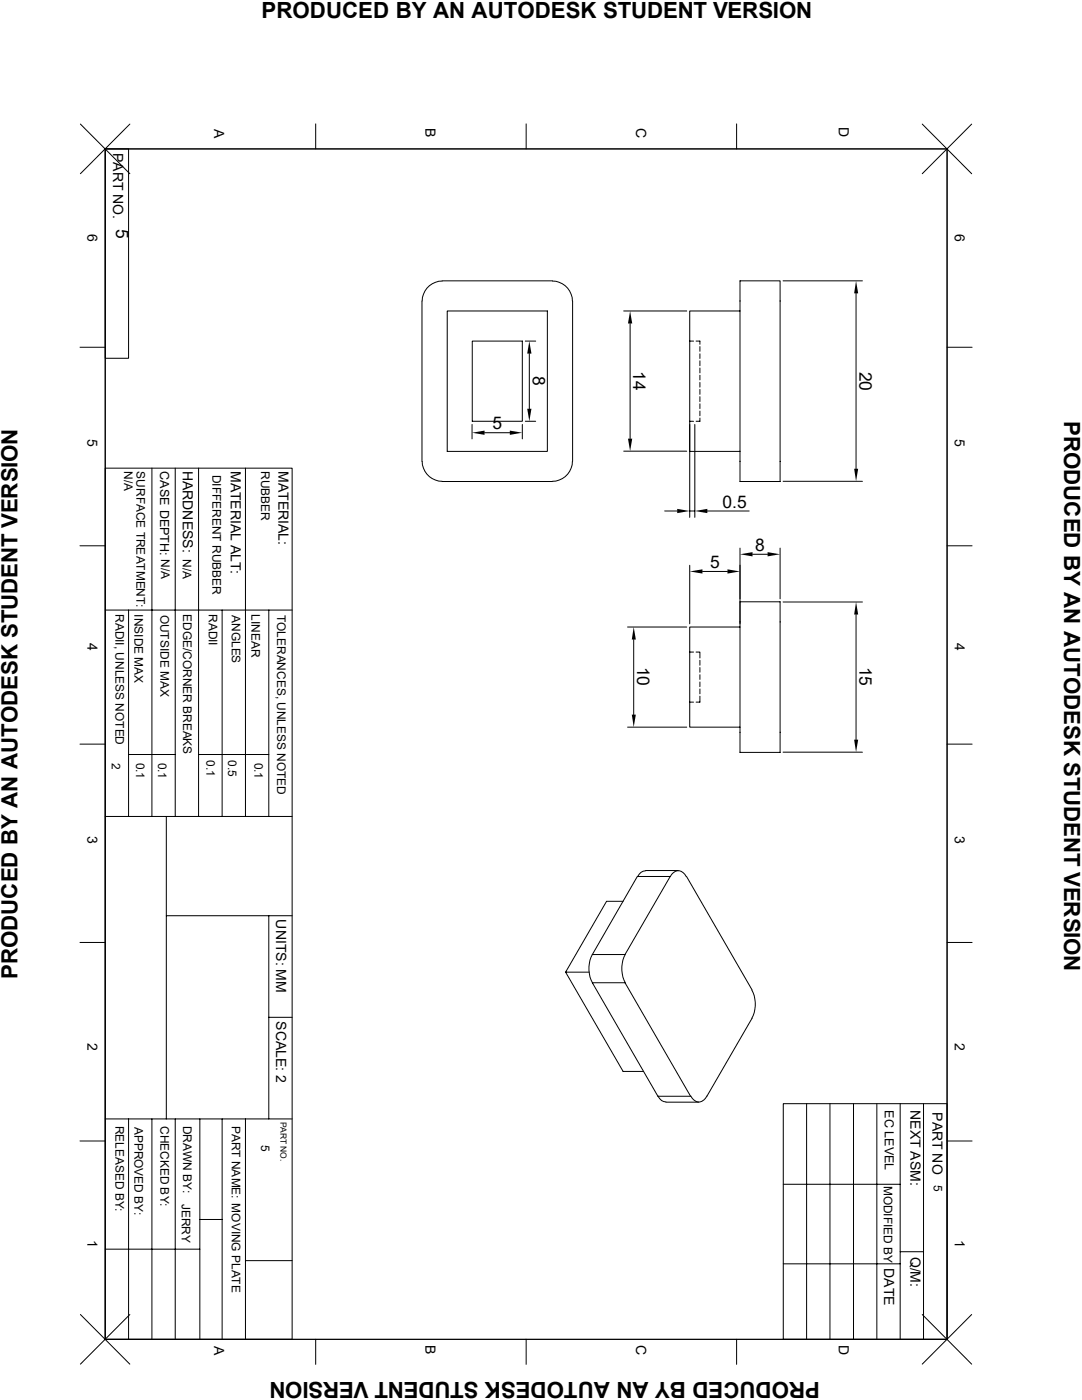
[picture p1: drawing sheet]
<svg xmlns="http://www.w3.org/2000/svg" width="216mm" height="279mm" viewBox="0 0 216 279" stroke-linecap="round" stroke-linejoin="round" font-family="sans-serif">
<g fill="none" stroke="#000" stroke-width=".2">
<path d="M16 24.8l9.9 9.9M21 29.7h168v237.6h-168zM21 29.7h4.7v41.8h-4.7zM25.9 24.8l-9.9 9.9M63 24.7v5M105 24.7v5M147 24.7v5M184 24.8l9.9 9.9M193.9 24.8l-9.9 9.9M147.7 56h8v40.1h-8zM156.3 56h15.8M170.8 58.5v35.1"/>
<path d="M16 69.3h5M84.2 60.1v32M84.2 60.1a4.1 4.1 0 0 1 4-4.1l22 .1a4 4 0 0 1 4 4l.1 32a4.1 4.1 0 0 1-4.1 4h-22a4.1 4.1 0 0 1-4-4M89.2 62.1h20v28h-20zM94.2 68.1h10v16h-10zM104.8 68.1h2.1M105.6 70.6v11M124.5 62.1h12.5M125.7 64.6v22.9M137.6 68.1h.8M138.9 68.1h.8v.6M139.7 69.2v.9"/>
<path d="M139.7 70.6v.9M139.7 72v1M139.7 73.4v1M139.7 74.9v.9M139.7 76.3v1M139.7 77.7v1M139.7 79.2v.9M147.7 62.1h-10.1v28h10.1M189 69.3h5M21 93.4h37.3v173.9h-37.3zM30.3 93.4v69.5M35 93.4v69.5"/>
<path d="M39.6 93.4v69.5M49 93.4v69.5M94.2 84.7v2.9M96.7 86.4h5M104.2 84.7v2.9M104.8 84.1h2.1M124.5 90h12.5M137.6 84.7v18.6M137.6 84.1h.8M138.6 84.7v18.6M139.7 83.4v.7h-.8M139.7 80.6v.9"/>
<path d="M139.7 82v1M156.3 96.1h15.8M16 108.9h5M132.6 102h2.5M137.6 112.8v11.7M137.6 102h1M140.2 114h5M141.1 102h8.4M147.7 109.4v40.8h8v-30.1h-8v4M150.2 110.6h3M155.7 109.4v10.1M189 108.9h5"/>
<path d="M21 121.8h37.3M25.7 121.8v41.1M44.3 121.8v41.1M53.6 121.8v41.1M125.2 125.1h11.8M126.4 127.6v15M137.6 130.1h.8M138.9 130.1h.8v1.2M139.7 131.8v1M139.7 133.2v1M139.7 134.7v.9M139.7 136.1v.9"/>
<path d="M139.7 137.5v1M139.7 138.9v1.2h-.8M147.7 125.1h-10.1v20h10.1M156.3 120.1h15.8M170.8 122.6v25M16 148.5h5M25.7 150.6h9.3M39.6 150.6h14M125.2 145.1h11.8M137.6 140.1h.8M156.3 150.1h15.8M189 148.5h5"/>
<path d="M21 162.9h37.3M33.2 162.9v60.4M124.3 179.9h-3.3l-8.1 14.1M128.8 173.7h6.5M128.8 173.8a1.86 1.86 0 0 0-1.6 1.2M133.7 175a1.68 1.68 0 0 1 1.6-1.2 1.68 1.68 0 0 1 1.6 1.2M133.7 174.9l-9 15.6h-6.5M133.7 174.9h-6.5l-9 15.6M137 174.9l13 22.7a6 6 0 0 1 0 5.6l-8.9 15.6M16 188.1h5M33.2 182.8h25.1M53.6 182.8v40.5"/>
<path d="M117.6 194h-4.7l11.4 19.8h4.1M118.2 196.1h6.5l13.1 22.7h-6.5zM118.2 190.5a6 6 0 0 0 0 5.6M124.8 190.5a6 6 0 0 0 0 5.6M189 188.1h5M53.6 203h4.7M131.3 218.7a1.86 1.86 0 0 0 1.6 1.2l6.5 .1M137.8 218.7a1.68 1.68 0 0 0 1.6 1.2 1.68 1.68 0 0 0 1.7-1.2M16 227.7h5M21 223.3h37.3M25.7 223.3v44M30.3 223.3v44"/>
<path d="M35 223.3v44M39.9 223.3v44M44.3 223.3v44M49 223.3v44M156.3 220.3h32.7v47h-32.7zM156.3 236.3h23.3M161 220.3v47M165.6 220.3v47M170.3 220.3v47M175 220.3v47M179.6 220.3v47M184.3 220.3v47"/>
<path d="M189 227.7h5M21 249.3h18.9M39.9 243.4h4.4M49 251.6h9.3M156.3 252.2h23.3M179.6 249.8h4.7M16 262.3l9.9 9.9M25.9 262.3l-9.9 9.9M63 267.3v5M105 267.3v5M147 267.3v5M184 262.3l9.9 9.9"/>
<path d="M193.9 262.3l-9.9 9.9"/>
</g>
<g fill="#000">
<path d="M170.8 56l.4 2.5h-.8zM105.6 68.1l.4 2.5h-.8zM125.7 62.1l.5 2.5h-.9zM94.2 86.4l2.5-.5v.9zM101.7 85.9l2.5 .5-2.5 .4zM105.2 81.6h.8l-.4 2.5zM125.3 87.5h.9l-.5 2.5zM170.4 93.6h.8l-.4 2.5zM135.1 101.6l2.5 .4-2.5 .4zM137.6 114l2.6-.4v.9zM138.6 102l2.5-.4v.8zM145.2 113.6l2.5 .4-2.5 .5z"/>
<path d="M147.7 110.6l2.5-.4v.8zM153.2 110.2l2.5 .4-2.5 .4zM126.4 125.1l.5 2.5h-.8zM170.8 120.1l.4 2.5h-.8zM126.1 142.6h.8l-.5 2.5zM170.4 147.6h.8l-.4 2.5z"/>
</g>
<g font-size="4.4">
<text x="52.2" y="3.5">PRODUCED BY AN AUTODESK STUDENT VERSION</text>
<text x="212.3" y="84" transform="rotate(90 212.3 84)">PRODUCED BY AN AUTODESK STUDENT VERSION</text>
<text x="3.5" y="195.4" transform="rotate(-90 3.5 195.4)">PRODUCED BY AN AUTODESK STUDENT VERSION</text>
<text x="163.6" y="275.9" transform="rotate(-180 163.6 275.9)">PRODUCED BY AN AUTODESK STUDENT VERSION</text>
</g>
<g font-size="3.5">
<text x="23.2" y="45.7" transform="rotate(90 23.2 45.7)">5</text>
<text x="106.3" y="75.1" transform="rotate(90 106.3 75.1)">8</text>
<text x="126.4" y="74" transform="rotate(90 126.4 74)">14</text>
<text x="171.5" y="74.2" transform="rotate(90 171.5 74.2)">20</text>
<text x="98.3" y="85.7">5</text>
<text x="144.1" y="101.3">0.5</text>
<text x="141.7" y="113.4">5</text>
<text x="150.7" y="109.9">8</text>
<text x="127.1" y="133.1" transform="rotate(90 127.1 133.1)">10</text>
<text x="171.5" y="133.1" transform="rotate(90 171.5 133.1)">15</text>
</g>
<g font-size="2.8">
<text x="42.8" y="25.7" transform="rotate(90 42.8 25.7)">A</text>
<text x="84.9" y="25.5" transform="rotate(90 84.9 25.5)">B</text>
<text x="127" y="25.5" transform="rotate(90 127 25.5)">C</text>
<text x="167.4" y="25.4" transform="rotate(90 167.4 25.4)">D</text>
<text x="22.6" y="30.5" transform="rotate(90 22.6 30.5)">PART NO.</text>
<text x="17.4" y="46.8" transform="rotate(90 17.4 46.8)">6</text>
<text x="190.5" y="46.8" transform="rotate(90 190.5 46.8)">6</text>
<text x="17.4" y="87.5" transform="rotate(90 17.4 87.5)">5</text>
<text x="190.5" y="87.5" transform="rotate(90 190.5 87.5)">5</text>
<text x="36.5" y="93.9" transform="rotate(90 36.5 93.9)">HARDNESS:</text>
<text x="46.1" y="94" transform="rotate(90 46.1 94)">MATERIAL ALT:</text>
<text x="55.5" y="94" transform="rotate(90 55.5 94)">MATERIAL:</text>
<text x="17.4" y="128.3" transform="rotate(90 17.4 128.3)">4</text>
<text x="190.5" y="128.3" transform="rotate(90 190.5 128.3)">4</text>
<text x="17.4" y="166.8" transform="rotate(90 17.4 166.8)">3</text>
<text x="190.5" y="166.8" transform="rotate(90 190.5 166.8)">3</text>
<text x="55.1" y="183.5" transform="rotate(90 55.1 183.5)">UNITS: MM</text>
<text x="55.1" y="203.8" transform="rotate(90 55.1 203.8)">SCALE: 2</text>
<text x="17.4" y="208.2" transform="rotate(90 17.4 208.2)">2</text>
<text x="190.5" y="208.2" transform="rotate(90 190.5 208.2)">2</text>
<text x="181.7" y="221.5" transform="rotate(90 181.7 221.5)">NEXT ASM:</text>
<text x="186.1" y="222" transform="rotate(90 186.1 222)">PART NO</text>
<text x="17.4" y="247.5" transform="rotate(90 17.4 247.5)">1</text>
<text x="181.7" y="250.8" transform="rotate(90 181.7 250.8)">Q/M:</text>
<text x="190.5" y="247.5" transform="rotate(90 190.5 247.5)">1</text>
<text x="176.4" y="253.1" transform="rotate(90 176.4 253.1)">DATE</text>
<text x="42.8" y="268.6" transform="rotate(90 42.8 268.6)">A</text>
<text x="84.9" y="268.4" transform="rotate(90 84.9 268.4)">B</text>
<text x="127" y="268.5" transform="rotate(90 127 268.5)">C</text>
<text x="167.4" y="268.4" transform="rotate(90 167.4 268.4)">D</text>
</g>
<g font-size="2.5">
<text x="32" y="94.1" transform="rotate(90 32 94.1)">CASE DEPTH: N/A</text>
<text x="176.6" y="221.5" transform="rotate(90 176.6 221.5)">EC LEVEL</text>
</g>
<g font-size="2.4">
<text x="24.8" y="94" transform="rotate(90 24.8 94)">N/A</text>
<text x="27.3" y="94.1" transform="rotate(90 27.3 94.1)">SURFACE TREATMENT:</text>
<text x="42.4" y="94.7" transform="rotate(90 42.4 94.7)">DIFFERENT RUBBER</text>
<text x="52.1" y="94" transform="rotate(90 52.1 94)">RUBBER</text>
<text x="36.5" y="111.6" transform="rotate(90 36.5 111.6)">N/A</text>
<text x="23" y="122.6" transform="rotate(90 23 122.6)">RADII, UNLESS NOTED</text>
<text x="26.8" y="122.6" transform="rotate(90 26.8 122.6)">INSIDE MAX</text>
<text x="32" y="122.6" transform="rotate(90 32 122.6)">OUTSIDE MAX</text>
<text x="36.6" y="122.6" transform="rotate(90 36.6 122.6)">EDGE/CORNER BREAKS</text>
<text x="41.7" y="122.6" transform="rotate(90 41.7 122.6)">RADII</text>
<text x="46.2" y="122.8" transform="rotate(90 46.2 122.8)">ANGLES</text>
<text x="50.2" y="122.6" transform="rotate(90 50.2 122.6)">LINEAR</text>
<text x="55.3" y="122.7" transform="rotate(90 55.3 122.7)">TOLERANCES, UNLESS NOTED</text>
<text x="22.3" y="152.2" transform="rotate(90 22.3 152.2)">2</text>
<text x="27.2" y="152.2" transform="rotate(90 27.2 152.2)">0.1</text>
<text x="31.6" y="152.2" transform="rotate(90 31.6 152.2)">0.1</text>
<text x="41.2" y="151.8" transform="rotate(90 41.2 151.8)">0.1</text>
<text x="45.6" y="151.8" transform="rotate(90 45.6 151.8)">0.5</text>
<text x="50.8" y="152.2" transform="rotate(90 50.8 152.2)">0.1</text>
<text x="23" y="224.7" transform="rotate(90 23 224.7)">RELEASED BY:</text>
<text x="26.8" y="224.8" transform="rotate(90 26.8 224.8)">APPROVED BY:</text>
<text x="32" y="224.7" transform="rotate(90 32 224.7)">CHECKED BY:</text>
<text x="36.6" y="224.7" transform="rotate(90 36.6 224.7)">DRAWN BY:</text>
<text x="46.2" y="224.7" transform="rotate(90 46.2 224.7)">PART NAME: MOVING PLATE</text>
<text x="52.1" y="228.6" transform="rotate(90 52.1 228.6)">5</text>
<text x="176.4" y="236.6" transform="rotate(90 176.4 236.6)">MODIFIED BY</text>
<text x="186.4" y="236.4" transform="rotate(90 186.4 236.4)">5</text>
<text x="36.3" y="240.3" transform="rotate(90 36.3 240.3)">JERRY</text>
</g>
<text font-size="1.7" x="56" y="223.9" transform="rotate(90 56 223.9)">PART NO.</text>
</svg>
